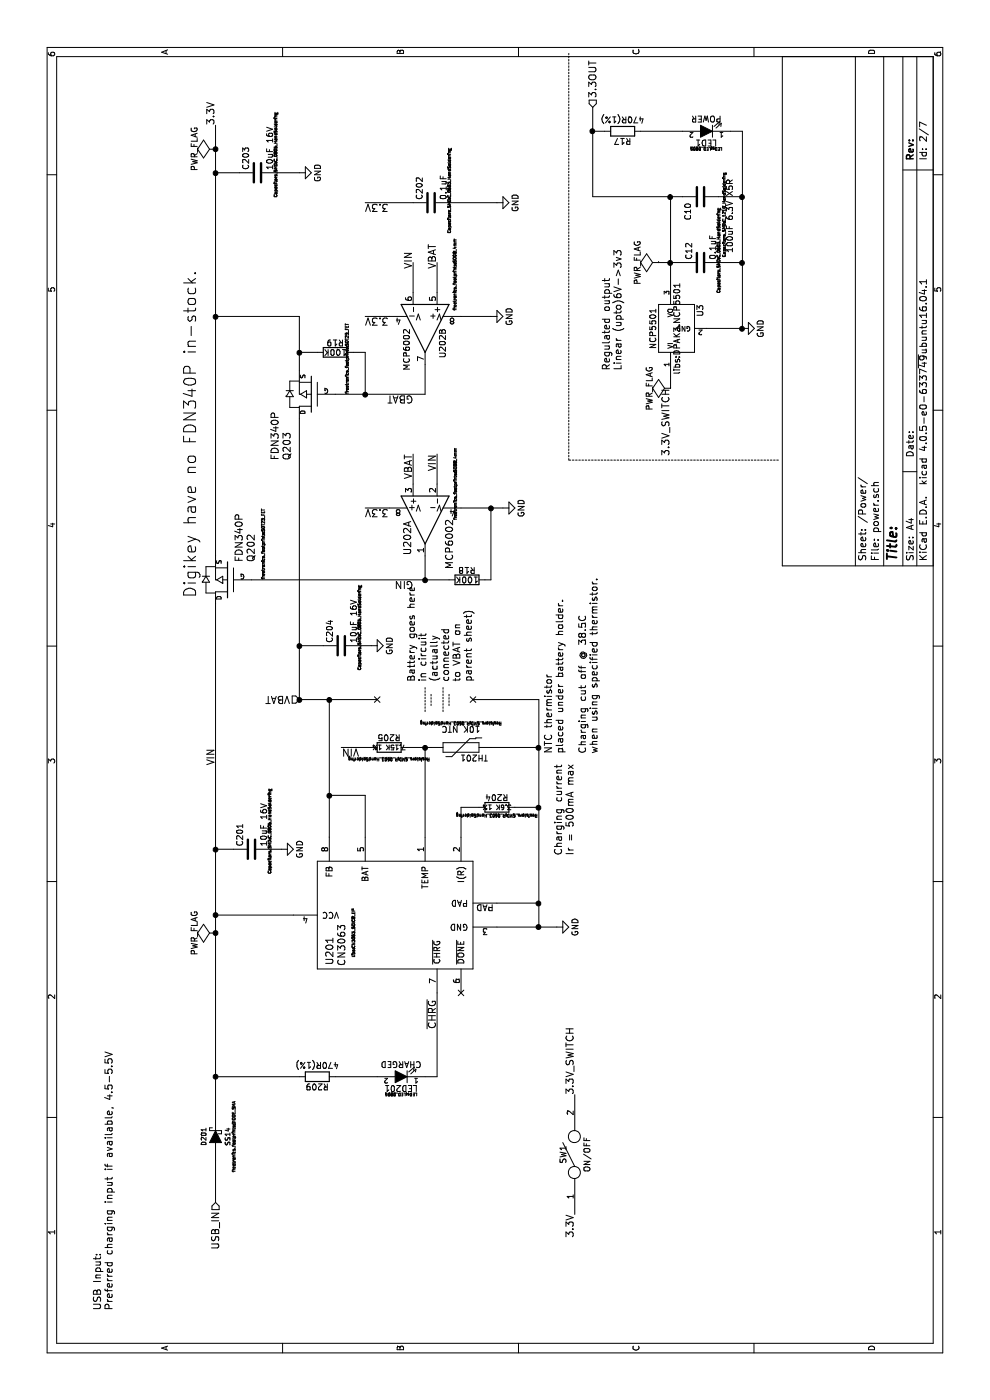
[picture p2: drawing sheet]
EESchema Schematic File Version 2
LIBS:power
LIBS:device
LIBS:transistors
LIBS:conn
LIBS:linear
LIBS:regul
LIBS:74xx
LIBS:cmos4000
LIBS:adc-dac
LIBS:memory
LIBS:xilinx
LIBS:microcontrollers
LIBS:dsp
LIBS:microchip
LIBS:analog_switches
LIBS:motorola
LIBS:texas
LIBS:intel
LIBS:audio
LIBS:interface
LIBS:digital-audio
LIBS:philips
LIBS:display
LIBS:cypress
LIBS:siliconi
LIBS:opto
LIBS:atmel
LIBS:contrib
LIBS:valves
LIBS:freetronics_schematic
LIBS:ESP32-footprints-Shem-Lib
LIBS:cn3063
LIBS:cp2102
LIBS:ltc3426
LIBS:adxl345
LIBS:bme280
LIBS:lxdc2xq
LIBS:qdtech-3.2-tft
LIBS:nau8814
LIBS:spu0410hr5h
LIBS:ili9341.touchlcd.red
LIBS:NCP5501
LIBS:Jack.3.5mm-CUI-MJ3523
LIBS:alligator.x39
LIBS:IoTuz-cache
EELAYER 25 0
EELAYER END
$Descr A4 11693 8268
encoding utf-8
Sheet 2 7
Title ""
Date ""
Rev ""
Comp ""
Comment1 ""
Comment2 ""
Comment3 ""
Comment4 ""
$EndDescr
$Comp
L CN3063 U201
U 1 1
P 4050 3250
F 0 "U201" H 3750 3750 60  0000 C CNN
F 1 "CN3063" H 3800 3650 60  0000 C CNN
F 2 "libs:CN3063_SOIC8_EP" H 3900 3550 24  0000 C CNN
F 3 "" H 3800 2900 60  0000 C CNN
F 4 "1" H 4050 3250 60  0001 C CNN "Non-Digikey"
	1    4050 3250
	1    0    0    -1  
$EndComp
Text HLabel 1650 1800 0    60   Input ~ 0
USB_IN
$Comp
L GND #PWR030
U 1 1
P 3950 4650
F 0 "#PWR030" H 3950 4400 50  0001 C CNN
F 1 "GND" H 3950 4500 50  0000 C CNN
F 2 "" H 3950 4650 60  0000 C CNN
F 3 "" H 3950 4650 60  0000 C CNN
	1    3950 4650
	1    0    0    -1  
$EndComp
$Comp
L R R204
U 1 1
P 4950 4150
F 0 "R204" V 5030 4150 50  0000 C CNN
F 1 "3.6K 1%" V 4950 4150 39  0000 C CNN
F 2 "Resistors_SMD:R_0603_HandSoldering" V 4880 4150 24  0000 C CNN
F 3 "" H 4950 4150 30  0000 C CNN
F 4 "311-3.60KHRCT-ND" V 4950 4150 60  0001 C CNN "Digikey PN"
F 5 "http://www.digikey.com.au/product-detail/en/yageo/RC0603FR-073K6L/311-3.60KHRCT-ND/730079" V 4950 4150 60  0001 C CNN "Link"
F 6 "RC0603FR-073K6L" V 4950 4150 60  0001 C CNN "Manufacturer PN"
F 7 "0.10" V 4950 4150 60  0001 C CNN "Unit Cost"
	1    4950 4150
	1    0    0    -1  
$EndComp
$Comp
L DIODE_SCHOTTKY D201
U 1 1
P 2200 1800
F 0 "D201" H 2200 1900 40  0000 C CNN
F 1 "SS14" H 2200 1700 40  0000 C CNN
F 2 "freetronics_footprints:DIODE_SMA" H 2200 1650 24  0000 C CNN
F 3 "" H 2200 1800 60  0000 C CNN
F 4 "SS14CT-ND" H 2200 1800 60  0001 C CNN "Digikey PN"
F 5 "http://www.digikey.com.au/product-detail/en/fairchild-semiconductor/SS14/SS14CT-ND/965729" H 2200 1800 60  0001 C CNN "Link"
F 6 "SS14" H 2200 1800 60  0001 C CNN "Manufacturer PN"
F 7 "0.39" H 2200 1800 60  0001 C CNN "Unit Cost"
	1    2200 1800
	1    0    0    -1  
$EndComp
Text Label 5300 1800 0    60   ~ 0
VIN
$Comp
L LED LED201
U 1 1
P 2700 3350
F 0 "LED201" H 2700 3450 50  0000 C CNN
F 1 "CHARGED" H 2700 3250 50  0000 C CNN
F 2 "LEDs:LED_0805" H 2700 3500 24  0000 C CNN
F 3 "" H 2700 3350 60  0000 C CNN
F 4 "160-1413-1-ND" H 2700 3350 60  0001 C CNN "Digikey PN"
F 5 "http://www.digikey.com.au/product-detail/en/lite-on-inc/LTST-C170KFKT/160-1413-1-ND/386774" H 2700 3350 60  0001 C CNN "Link"
F 6 "LTST-C170KFKT" H 2700 3350 60  0001 C CNN "Manufacturer PN"
F 7 "0.31" H 2700 3350 60  0001 C CNN "Unit Cost"
	1    2700 3350
	0    -1   -1   0   
$EndComp
Text Label 3100 3650 0    60   ~ 0
~CHRG
$Comp
L MOSFET_P Q202
U 1 1
P 6850 1900
F 0 "Q202" V 6650 1750 60  0000 R CNN
F 1 "FDN340P" V 6750 1750 60  0000 R CNN
F 2 "freetronics_footprints:SOT23_FET" V 6550 1600 24  0000 C CNN
F 3 "" H 6850 1900 60  0000 C CNN
F 4 "FDN340PCT-ND" V 6850 1900 60  0001 C CNN "Digikey PN"
F 5 "http://www.digikey.com.au/product-detail/en/fairchild-semiconductor/FDN340P/FDN340PCT-ND/965604" V 6850 1900 60  0001 C CNN "Link"
F 6 "FDN340P" V 6850 1900 60  0001 C CNN "Manufacturer PN"
F 7 "0.39" V 6850 1900 60  0001 C CNN "Unit Cost"
	1    6850 1900
	0    -1   -1   0   
$EndComp
Text Notes 750  950  0    60   ~ 0
USB Input:\nPreferred charging input if available, 4.5-5.5V
Text Notes 4550 4800 0    60   ~ 0
Charging current\nIr = 500mA max
$Comp
L GND #PWR031
U 1 1
P 7450 4200
F 0 "#PWR031" H 7450 3950 50  0001 C CNN
F 1 "GND" H 7450 4050 50  0000 C CNN
F 2 "" H 7450 4200 60  0000 C CNN
F 3 "" H 7450 4200 60  0000 C CNN
	1    7450 4200
	-1   0    0    -1  
$EndComp
Text Label 8400 3450 1    60   ~ 0
GBAT
Text Label 6850 3450 1    60   ~ 0
GIN
Text HLabel 10800 4950 2    60   Input ~ 0
3.3OUT
$Comp
L GND #PWR032
U 1 1
P 10250 2500
F 0 "#PWR032" H 10250 2250 50  0001 C CNN
F 1 "GND" H 10250 2350 50  0000 C CNN
F 2 "" H 10250 2500 60  0000 C CNN
F 3 "" H 10250 2500 60  0000 C CNN
	1    10250 2500
	1    0    0    -1  
$EndComp
$Comp
L MCP6002 U202
U 1 1
P 7350 3550
AR Path="/5642B796" Ref="U202"  Part="1" 
AR Path="/56E80626/5642B796" Ref="U202"  Part="1" 
AR Path="/57F9BECE/5642B796" Ref="U202"  Part="1" 
F 0 "U202" H 7500 3700 60  0000 C CNN
F 1 "MCP6002" H 7550 3350 60  0000 C CNN
F 2 "freetronics_footprints:SO08_4mm" H 7050 3300 24  0000 C CNN
F 3 "" H 7350 3550 60  0000 C CNN
F 4 "MCP6002T-I/SNCT-ND" H 7350 3550 60  0001 C CNN "Digikey PN"
F 5 "http://www.digikey.com.au/product-detail/en/microchip-technology/MCP6002T-I-SN/MCP6002T-I-SNCT-ND/4307905" H 7350 3550 60  0001 C CNN "Link"
F 6 "MCP6002T-I/SN" H 7350 3550 60  0001 C CNN "Manufacturer PN"
F 7 "0.33" H 7350 3550 60  0001 C CNN "Unit Cost"
	1    7350 3550
	-1   0    0    -1  
$EndComp
$Comp
L GND #PWR033
U 1 1
P 9050 4100
F 0 "#PWR033" H 9050 3850 50  0001 C CNN
F 1 "GND" H 9050 3950 50  0000 C CNN
F 2 "" H 9050 4100 60  0000 C CNN
F 3 "" H 9050 4100 60  0000 C CNN
	1    9050 4100
	-1   0    0    -1  
$EndComp
Text Label 9450 3650 0    60   ~ 0
VBAT
Text Label 7900 3450 2    60   ~ 0
VBAT
Text Label 7900 3650 2    60   ~ 0
VIN
Text Label 9450 3450 0    60   ~ 0
VIN
$Comp
L C C10
U 1 1
P 10050 5850
F 0 "C10" H 10100 5750 50  0000 L CNN
F 1 "100uF 6.3V X5R" H 9900 6100 50  0000 L CNN
F 2 "Capacitors_SMD:C_1210_HandSoldering" H 10200 6050 24  0000 C CNN
F 3 "" H 10050 5850 60  0000 C CNN
F 4 "490-7217-1-ND" H 10050 5850 60  0001 C CNN "Digikey PN"
F 5 "http://www.digikey.com.au/product-detail/en/murata-electronics-north-america/GRM31CR60J107ME39K/490-7217-1-ND/3991203" H 10050 5850 60  0001 C CNN "Link"
F 6 "GRM31CR60J107ME39K" H 10050 5850 60  0001 C CNN "Manufacturer PN"
F 7 "0.60" H 10050 5850 60  0001 C CNN "Unit Cost"
	1    10050 5850
	-1   0    0    1   
$EndComp
$Comp
L PWR_FLAG #FLG034
U 1 1
P 10450 1800
F 0 "#FLG034" H 10450 1895 50  0001 C CNN
F 1 "PWR_FLAG" H 10450 1980 50  0000 C CNN
F 2 "" H 10450 1800 60  0000 C CNN
F 3 "" H 10450 1800 60  0000 C CNN
	1    10450 1800
	1    0    0    -1  
$EndComp
$Comp
L PWR_FLAG #FLG035
U 1 1
P 3900 1800
F 0 "#FLG035" H 3900 1895 50  0001 C CNN
F 1 "PWR_FLAG" H 3900 1980 50  0000 C CNN
F 2 "" H 3900 1800 60  0000 C CNN
F 3 "" H 3900 1800 60  0000 C CNN
	1    3900 1800
	1    0    0    -1  
$EndComp
$Comp
L C C202
U 1 1
P 10000 3600
F 0 "C202" H 10025 3700 50  0000 L CNN
F 1 "0.1uF" H 10025 3500 50  0000 L CNN
F 2 "Capacitors_SMD:C_0603_HandSoldering" H 10100 3450 24  0000 C CNN
F 3 "" H 10000 3600 60  0000 C CNN
F 4 "311-1088-1-ND" H 10000 3600 60  0001 C CNN "Digikey PN"
F 5 "http://www.digikey.com.au/product-detail/en/yageo/CC0603KRX7R7BB104/311-1088-1-ND/302998" H 10000 3600 60  0001 C CNN "Link"
F 6 "CC0603KRX7R7BB104" H 10000 3600 60  0001 C CNN "Manufacturer PN"
F 7 "0.10" H 10000 3600 60  0001 C CNN "Unit Cost"
	1    10000 3600
	1    0    0    -1  
$EndComp
$Comp
L GND #PWR036
U 1 1
P 10000 4150
F 0 "#PWR036" H 10000 3900 50  0001 C CNN
F 1 "GND" H 10000 4000 50  0000 C CNN
F 2 "" H 10000 4150 60  0000 C CNN
F 3 "" H 10000 4150 60  0000 C CNN
	1    10000 4150
	1    0    0    -1  
$EndComp
$Comp
L C C201
U 1 1
P 4600 2100
F 0 "C201" H 4625 2200 50  0000 L CNN
F 1 "10uF 16V" H 4625 2000 50  0000 L CNN
F 2 "Capacitors_SMD:C_0805_HandSoldering" H 4750 1950 24  0000 C CNN
F 3 "" H 4600 2100 60  0000 C CNN
F 4 "1276-2399-1-ND" H 4600 2100 60  0001 C CNN "Digikey PN"
F 5 "http://www.digikey.com.au/product-detail/en/samsung-electro-mechanics-america-inc/CL21A106KOCLRNC/1276-2399-1-ND/3890485" H 4600 2100 60  0001 C CNN "Link"
F 6 "CL21A106KOCLRNC" H 4600 2100 60  0001 C CNN "Manufacturer PN"
F 7 "0.18" H 4600 2100 60  0001 C CNN "Unit Cost"
	1    4600 2100
	1    0    0    -1  
$EndComp
$Comp
L GND #PWR037
U 1 1
P 4600 2350
F 0 "#PWR037" H 4600 2100 50  0001 C CNN
F 1 "GND" H 4600 2200 50  0000 C CNN
F 2 "" H 4600 2350 60  0000 C CNN
F 3 "" H 4600 2350 60  0000 C CNN
	1    4600 2350
	1    0    0    -1  
$EndComp
Text Notes 6000 3950 0    59   ~ 0
Battery goes here\nin circuit\n(actually\nconnected\nto VBAT on\nparent sheet)
$Comp
L R R205
U 1 1
P 5450 3250
F 0 "R205" V 5530 3250 50  0000 C CNN
F 1 "7.15K 1%" V 5450 3250 39  0000 C CNN
F 2 "Resistors_SMD:R_0603_HandSoldering" V 5350 3250 24  0000 C CNN
F 3 "" H 5450 3250 60  0000 C CNN
F 4 "311-7.15KHRCT-ND" V 5450 3250 60  0001 C CNN "Digikey PN"
F 5 "http://www.digikey.com.au/product-detail/en/yageo/RC0603FR-077K15L/311-7.15KHRCT-ND/730310" V 5450 3250 60  0001 C CNN "Link"
F 6 "RC0603FR-077K15L" V 5450 3250 60  0001 C CNN "Manufacturer PN"
F 7 "0.10" V 5450 3250 60  0001 C CNN "Unit Cost"
	1    5450 3250
	1    0    0    -1  
$EndComp
$Comp
L THERMISTOR TH201
U 1 1
P 5450 3850
F 0 "TH201" V 5360 3740 50  0000 C CNN
F 1 "10K NTC" V 5600 3850 50  0000 C CNN
F 2 "Resistors_SMD:R_0603_HandSoldering" V 5650 3850 24  0000 C CNN
F 3 "http://www.murata.com/products/catalog/pdf/r44e.pdf" H 5450 3850 60  0001 C CNN
F 4 "490-4800-1-ND" V 5450 3850 60  0001 C CNN "Digikey PN"
F 5 "http://www.digikey.com.au/product-detail/en/murata-electronics-north-america/NCP18XH103F03RB/490-4800-1-ND/1644681" V 5450 3850 60  0001 C CNN "Link"
F 6 "NCP18XH103F03RB" V 5450 3850 60  0001 C CNN "Manufacturer PN"
F 7 "0.23" V 5450 3850 60  0001 C CNN "Unit Cost"
	1    5450 3850
	1    0    0    -1  
$EndComp
Text Label 5450 3000 1    60   ~ 0
VIN
Text Notes 5400 5000 0    59   ~ 0
NTC thermistor\nplaced under battery holder.\n\nCharging cut off @ 38.5C\nwhen using specified thermistor.
$Comp
L GND #PWR038
U 1 1
P 6300 3100
F 0 "#PWR038" H 6300 2850 50  0001 C CNN
F 1 "GND" H 6300 2950 50  0000 C CNN
F 2 "" H 6300 3100 60  0000 C CNN
F 3 "" H 6300 3100 60  0000 C CNN
	1    6300 3100
	1    0    0    -1  
$EndComp
Text HLabel 5850 2500 1    60   Input ~ 0
VBAT
$Comp
L R R18
U 1 1
P 6850 3900
F 0 "R18" V 6930 3900 50  0000 C CNN
F 1 "100K" V 6850 3900 50  0000 C CNN
F 2 "Resistors_SMD:R_0603_HandSoldering" V 6780 3900 50  0001 C CNN
F 3 "" H 6850 3900 50  0000 C CNN
F 4 "311-100KGRCT-ND" V 6850 3900 60  0001 C CNN "Digikey PN"
F 5 "http://www.digikey.com.au/product-detail/en/yageo/RC0603JR-07100KL/311-100KGRCT-ND/729645" V 6850 3900 60  0001 C CNN "Link"
F 6 "RC0603JR-07100KL" V 6850 3900 60  0001 C CNN "Manufacturer PN"
F 7 "0.10" V 6850 3900 60  0001 C CNN "Unit Cost"
	1    6850 3900
	1    0    0    -1  
$EndComp
$Comp
L MCP6002 U202
U 2 1
P 8950 3550
AR Path="/5642B7E1" Ref="U202"  Part="2" 
AR Path="/56E80626/5642B7E1" Ref="U202"  Part="2" 
AR Path="/57F9BECE/5642B7E1" Ref="U202"  Part="2" 
F 0 "U202" H 8950 3700 50  0000 L CNN
F 1 "MCP6002" H 8950 3400 50  0000 L CNN
F 2 "freetronics_footprints:SO08_4mm" H 8500 3800 24  0000 C CNN
F 3 "" H 8950 3700 50  0000 C CNN
	2    8950 3550
	-1   0    0    1   
$EndComp
Text Label 10650 1800 0    60   ~ 0
3.3V
Text Label 8450 5600 2    60   ~ 0
3.3V_SWITCH
Text Label 2550 4800 0    60   ~ 0
3.3V_SWITCH
Text Label 1550 4800 2    60   ~ 0
3.3V
Text Notes 8600 5200 0    60   ~ 0
Regulated output\nLinear (upto)6V->3v3
Text Label 7450 3050 3    60   ~ 0
3.3V
Text Label 9050 3050 3    60   ~ 0
3.3V
Text Label 10000 3050 3    60   ~ 0
3.3V
$Comp
L SPST SW1
U 1 1
P 2050 4800
F 0 "SW1" H 2050 4900 50  0000 C CNN
F 1 "ON/OFF" H 2050 4700 50  0000 C CNN
F 2 "libs:SS12D00" H 2050 4800 50  0001 C CNN
F 3 "" H 2050 4800 50  0000 C CNN
F 4 "1" H 2050 4800 60  0001 C CNN "Non-Digikey"
	1    2050 4800
	1    0    0    -1  
$EndComp
$Comp
L GND #PWR039
U 1 1
P 8950 6200
F 0 "#PWR039" H 8950 5950 50  0001 C CNN
F 1 "GND" H 8950 6050 50  0000 C CNN
F 2 "" H 8950 6200 60  0000 C CNN
F 3 "" H 8950 6200 60  0000 C CNN
	1    8950 6200
	1    0    0    -1  
$EndComp
Wire Wire Line
	5050 3050 5050 2750
Wire Wire Line
	4700 2750 5850 2750
Wire Wire Line
	4700 3550 5450 3550
Wire Wire Line
	4950 3850 4950 4000
Wire Wire Line
	4950 3850 4700 3850
Connection ~ 4050 1800
Wire Wire Line
	2400 1800 6650 1800
Wire Wire Line
	6850 2100 6850 3750
Wire Wire Line
	4950 4500 4950 4300
Connection ~ 4950 4500
Wire Wire Line
	5850 2500 8200 2500
Wire Wire Line
	8400 2800 8400 3550
Connection ~ 9050 1800
Wire Wire Line
	8600 2500 9050 2500
Wire Wire Line
	7050 1800 10650 1800
Wire Wire Line
	10250 1800 10250 2000
Connection ~ 10250 1800
Wire Wire Line
	10250 2300 10250 2500
Wire Wire Line
	7450 3850 7450 4200
Wire Wire Line
	9050 2500 9050 1800
Wire Wire Line
	7450 3250 7450 3050
Wire Wire Line
	7650 3650 7900 3650
Wire Wire Line
	7650 3450 7900 3450
Wire Wire Line
	9250 3450 9500 3450
Wire Wire Line
	9250 3650 9500 3650
Wire Wire Line
	5850 4500 5850 3950
Connection ~ 10450 1800
Connection ~ 3900 1800
Wire Wire Line
	10000 3450 10000 3050
Wire Wire Line
	10000 3750 10000 4150
Wire Wire Line
	4600 1950 4600 1800
Connection ~ 4600 1800
Wire Wire Line
	4600 2250 4600 2350
Connection ~ 5850 2500
Wire Notes Line
	5750 3550 5950 3550
Wire Notes Line
	5800 3600 5900 3600
Wire Notes Line
	5750 3700 5950 3700
Wire Notes Line
	5800 3750 5900 3750
Wire Wire Line
	5050 3050 4700 3050
Connection ~ 5850 2750
Connection ~ 5050 2750
Wire Wire Line
	5450 2850 5450 3100
Wire Wire Line
	5450 3400 5450 3600
Connection ~ 5450 3550
Wire Wire Line
	5450 4500 5450 4100
Connection ~ 5450 4500
Wire Wire Line
	2700 1800 2700 2500
Connection ~ 2700 1800
Wire Wire Line
	2700 2800 2700 3150
Wire Wire Line
	6300 2700 6300 2500
Connection ~ 6300 2500
Wire Wire Line
	6300 3000 6300 3100
Wire Wire Line
	3950 4500 5850 4500
Wire Wire Line
	3950 4150 3950 4650
Wire Wire Line
	4150 4500 4150 4150
Connection ~ 4150 4500
Connection ~ 3950 4500
Wire Wire Line
	4050 2450 4050 1800
Wire Wire Line
	5850 2500 5850 3150
Connection ~ 6850 3550
Wire Wire Line
	6850 4050 6850 4100
Wire Wire Line
	6850 4100 7450 4100
Connection ~ 7450 4100
Wire Wire Line
	8750 2650 8750 2500
Connection ~ 8750 2500
Wire Wire Line
	8750 2950 8750 3050
Wire Wire Line
	8750 3050 8400 3050
Connection ~ 8400 3050
Wire Wire Line
	9050 3050 9050 3250
Wire Wire Line
	9050 3850 9050 4100
Wire Wire Line
	8400 3550 8650 3550
Wire Wire Line
	6850 3550 7050 3550
Wire Wire Line
	1650 1800 2000 1800
Wire Wire Line
	8450 5600 8550 5600
Wire Wire Line
	9350 5600 10050 5600
Wire Notes Line
	7850 6500 7850 4750
Wire Wire Line
	9500 5500 9500 5700
Wire Wire Line
	9500 6000 9500 6200
Wire Wire Line
	8950 6200 10600 6200
Wire Wire Line
	2700 3550 2700 3650
Wire Wire Line
	2700 3650 3400 3650
NoConn ~ 3400 3850
NoConn ~ 5850 3150
NoConn ~ 5850 3950
$Comp
L R R209
U 1 1
P 2700 2650
F 0 "R209" V 2780 2650 50  0000 C CNN
F 1 "470R(1%)" V 2600 2650 50  0000 C CNN
F 2 "Resistors_SMD:R_0603_HandSoldering" V 2630 2650 50  0001 C CNN
F 3 "" H 2700 2650 50  0000 C CNN
F 4 "311-470HRCT-ND" V 2700 2650 60  0001 C CNN "Digikey PN"
F 5 "http://www.digikey.com.au/product-detail/en/yageo/RC0603FR-07470RL/311-470HRCT-ND/730203" V 2700 2650 60  0001 C CNN "Link"
F 6 "RC0603FR-07470RL" V 2700 2650 60  0001 C CNN "Manufacturer PN"
F 7 "0.10" V 2700 2650 60  0001 C CNN "Unit Cost"
	1    2700 2650
	-1   0    0    1   
$EndComp
Wire Wire Line
	10050 4950 10050 5700
Wire Wire Line
	10050 6200 10050 6000
Connection ~ 9500 6200
$Comp
L PWR_FLAG #FLG040
U 1 1
P 9500 5500
F 0 "#FLG040" H 9500 5595 50  0001 C CNN
F 1 "PWR_FLAG" H 9500 5680 50  0000 C CNN
F 2 "" H 9500 5500 60  0000 C CNN
F 3 "" H 9500 5500 60  0000 C CNN
	1    9500 5500
	1    0    0    -1  
$EndComp
$Comp
L C C204
U 1 1
P 6300 2850
F 0 "C204" H 6325 2950 50  0000 L CNN
F 1 "10uF 16V" H 6325 2750 50  0000 L CNN
F 2 "Capacitors_SMD:C_0805_HandSoldering" H 6450 2700 24  0000 C CNN
F 3 "" H 6300 2850 60  0000 C CNN
F 4 "1276-2399-1-ND" H 6300 2850 60  0001 C CNN "Digikey PN"
F 5 "http://www.digikey.com.au/product-detail/en/samsung-electro-mechanics-america-inc/CL21A106KOCLRNC/1276-2399-1-ND/3890485" H 6300 2850 60  0001 C CNN "Link"
F 6 "CL21A106KOCLRNC" H 6300 2850 60  0001 C CNN "Manufacturer PN"
F 7 "0.18" H 6300 2850 60  0001 C CNN "Unit Cost"
	1    6300 2850
	1    0    0    -1  
$EndComp
$Comp
L C C203
U 1 1
P 10250 2150
F 0 "C203" H 10275 2250 50  0000 L CNN
F 1 "10uF 16V" H 10275 2050 50  0000 L CNN
F 2 "Capacitors_SMD:C_0805_HandSoldering" H 10400 2000 24  0000 C CNN
F 3 "" H 10250 2150 60  0000 C CNN
F 4 "1276-2399-1-ND" H 10250 2150 60  0001 C CNN "Digikey PN"
F 5 "http://www.digikey.com.au/product-detail/en/samsung-electro-mechanics-america-inc/CL21A106KOCLRNC/1276-2399-1-ND/3890485" H 10250 2150 60  0001 C CNN "Link"
F 6 "CL21A106KOCLRNC" H 10250 2150 60  0001 C CNN "Manufacturer PN"
F 7 "0.18" H 10250 2150 60  0001 C CNN "Unit Cost"
	1    10250 2150
	1    0    0    -1  
$EndComp
$Comp
L LED LED1
U 1 1
P 10600 5900
F 0 "LED1" H 10600 6000 50  0000 C CNN
F 1 "POWER" H 10600 5800 50  0000 C CNN
F 2 "LEDs:LED_0805" H 10600 6050 24  0000 C CNN
F 3 "" H 10600 5900 60  0000 C CNN
F 4 "732-4984-1-ND" H 10600 5900 60  0001 C CNN "Digikey PN"
F 5 "http://www.digikey.com.au/product-detail/en/wurth-electronics-inc/150080RS75000/732-4984-1-ND/4489916" H 10600 5900 60  0001 C CNN "Link"
F 6 "150080RS75000" H 10600 5900 60  0001 C CNN "Manufacturer PN"
F 7 "0.29" H 10600 5900 60  0001 C CNN "Unit Cost"
	1    10600 5900
	0    -1   -1   0   
$EndComp
Wire Wire Line
	10600 5350 10600 5700
$Comp
L R R17
U 1 1
P 10600 5200
F 0 "R17" V 10680 5200 50  0000 C CNN
F 1 "470R(1%)" V 10500 5200 50  0000 C CNN
F 2 "Resistors_SMD:R_0603_HandSoldering" V 10530 5200 50  0001 C CNN
F 3 "" H 10600 5200 50  0000 C CNN
F 4 "311-470HRCT-ND" V 10600 5200 60  0001 C CNN "Digikey PN"
F 5 "http://www.digikey.com.au/product-detail/en/yageo/RC0603FR-07470RL/311-470HRCT-ND/730203" V 10600 5200 60  0001 C CNN "Link"
F 6 "RC0603FR-07470RL" V 10600 5200 60  0001 C CNN "Manufacturer PN"
F 7 "0.10" V 10600 5200 60  0001 C CNN "Unit Cost"
	1    10600 5200
	-1   0    0    1   
$EndComp
Wire Wire Line
	10600 6200 10600 6100
Connection ~ 10050 6200
Wire Wire Line
	10050 4950 10800 4950
Wire Wire Line
	10600 5050 10600 4950
Connection ~ 10600 4950
Text Notes 6700 1650 0    100  ~ 0
Digikey have no FDN340P in-stock.
$Comp
L MOSFET_P Q203
U 1 1
P 8400 2600
F 0 "Q203" V 8600 3150 60  0000 R CNN
F 1 "FDN340P" V 8700 3150 60  0000 R CNN
F 2 "freetronics_footprints:SOT23_FET" V 8100 2300 24  0000 C CNN
F 3 "" H 8400 2600 60  0000 C CNN
F 4 "FDN340PCT-ND" V 8400 2600 60  0001 C CNN "Digikey PN"
F 5 "http://www.digikey.com.au/product-detail/en/fairchild-semiconductor/FDN340P/FDN340PCT-ND/965604" V 8400 2600 60  0001 C CNN "Link"
F 6 "FDN340P" V 8400 2600 60  0001 C CNN "Manufacturer PN"
F 7 "0.39" V 8400 2600 60  0001 C CNN "Unit Cost"
	1    8400 2600
	0    -1   -1   0   
$EndComp
$Comp
L R R19
U 1 1
P 8750 2800
F 0 "R19" V 8830 2800 50  0000 C CNN
F 1 "100K" V 8750 2800 50  0000 C CNN
F 2 "Resistors_SMD:R_0603_HandSoldering" V 8680 2800 50  0001 C CNN
F 3 "" H 8750 2800 50  0000 C CNN
F 4 "311-100KGRCT-ND" V 8750 2800 60  0001 C CNN "Digikey PN"
F 5 "http://www.digikey.com.au/product-detail/en/yageo/RC0603JR-07100KL/311-100KGRCT-ND/729645" V 8750 2800 60  0001 C CNN "Link"
F 6 "RC0603JR-07100KL" V 8750 2800 60  0001 C CNN "Manufacturer PN"
F 7 "0.10" V 8750 2800 60  0001 C CNN "Unit Cost"
	1    8750 2800
	1    0    0    -1  
$EndComp
$Comp
L NCP5501 U3
U 1 1
P 8950 5650
F 0 "U3" H 9100 5454 50  0000 C CNN
F 1 "NCP5501" H 8950 5850 50  0000 C CNN
F 2 "libs:DPAK3.NCP5501" H 8950 5650 50  0000 C CNN
F 3 "" H 8950 5650 50  0000 C CNN
F 4 "NCP5501DT33RKGOSCT-ND" H 8950 5650 60  0001 C CNN "Digikey PN"
F 5 "http://www.digikey.com.au/product-detail/en/on-semiconductor/NCP5501DT33RKG/NCP5501DT33RKGOSCT-ND/3462404" H 8950 5650 60  0001 C CNN "Link"
F 6 "NCP5501DT33RKG" H 8950 5650 60  0001 C CNN "Manufacturer PN"
F 7 "0.67" H 8950 5650 60  0001 C CNN "Unit Cost"
	1    8950 5650
	1    0    0    -1  
$EndComp
Wire Wire Line
	8950 5900 8950 6200
Connection ~ 8950 6200
Connection ~ 10050 5600
Connection ~ 9500 5600
Wire Notes Line
	7850 4750 11250 4750
$Comp
L C C12
U 1 1
P 9500 5850
F 0 "C12" H 9525 5950 50  0000 L CNN
F 1 "0.1uF" H 9525 5750 50  0000 L CNN
F 2 "Capacitors_SMD:C_0603_HandSoldering" H 9600 5700 24  0000 C CNN
F 3 "" H 9500 5850 60  0000 C CNN
F 4 "311-1088-1-ND" H 9500 5850 60  0001 C CNN "Digikey PN"
F 5 "http://www.digikey.com.au/product-detail/en/yageo/CC0603KRX7R7BB104/311-1088-1-ND/302998" H 9500 5850 60  0001 C CNN "Link"
F 6 "CC0603KRX7R7BB104" H 9500 5850 60  0001 C CNN "Manufacturer PN"
F 7 "0.10" H 9500 5850 60  0001 C CNN "Unit Cost"
	1    9500 5850
	1    0    0    -1  
$EndComp
$Comp
L PWR_FLAG #FLG041
U 1 1
P 8450 5600
F 0 "#FLG041" H 8450 5695 50  0001 C CNN
F 1 "PWR_FLAG" H 8450 5780 50  0000 C CNN
F 2 "" H 8450 5600 60  0000 C CNN
F 3 "" H 8450 5600 60  0000 C CNN
	1    8450 5600
	1    0    0    -1  
$EndComp
$EndSCHEMATC
